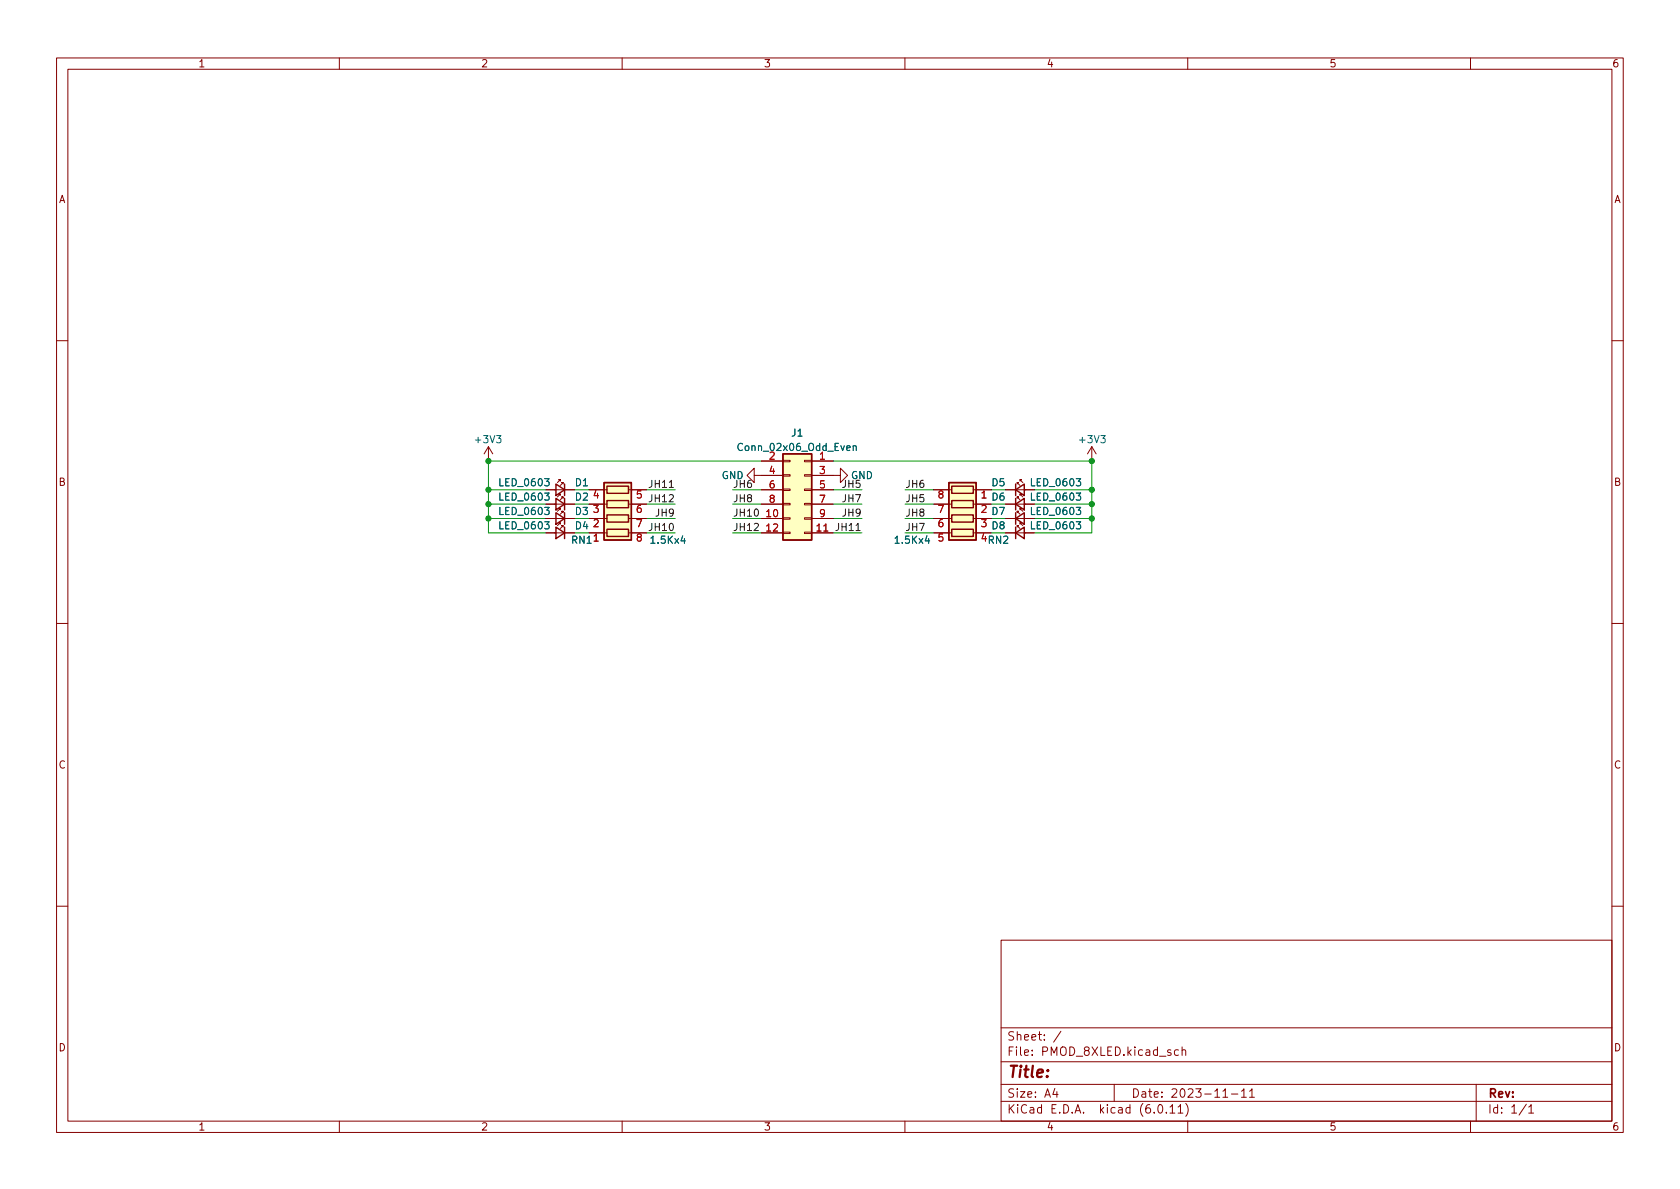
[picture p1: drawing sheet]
<svg xmlns="http://www.w3.org/2000/svg" width="297mm" height="210mm" viewBox="0 0 297 210" stroke-linecap="round" stroke-linejoin="round" font-family="sans-serif">
<g fill="none" stroke="#840000" stroke-width=".18">
<path d="M10 10.2h277v190.1h-277zM12 12.2h273v186.1h-273zM60 10.2v2M110 10.2v2M160 10.2v2M210 10.2v2M260 10.2v2M10 60.2h2M86.4 79l.7 1.3M86.4 79v2.5M86.4 79l-.8 1.3M193 79l-.7 1.3"/>
<path d="M193 79v2.5M193 79l.8 1.3M285 60.2h2M96.5 86.6h5.1M96.5 89.1h5.1M96.5 91.7h5.1M96.5 94.2h5.1M99.1 90.2v-.3h-.3h.3l-.5 .5M99.1 85.1v-.3h-.3h.3l-.5 .5M99.1 87.6v-.2h-.3h.3l-.5 .5M99.1 92.7v-.2h-.3h.3l-.5 .5M99.6 90.7v-.3h-.3h.3l-.5 .5"/>
<path d="M99.6 85.6v-.3h-.3h.3l-.5 .5M99.6 88.1v-.2h-.3h.3l-.5 .5M99.6 93.2v-.2h-.3h.3l-.5 .5M104.1 86.6h3.2M104.1 89.1h3.2M104.1 91.7h3.2M104.1 94.2h3.2M111.1 86.6h3.2M111.1 89.1h3.2M111.1 91.7h3.2M111.1 94.2h3.2M133.3 84.1v-1.3l-1.2 1.3 1.2 1.2v-1.2h5.1"/>
<path d="M134.6 86.6h3.8M134.6 89.1h3.8M134.6 91.7h3.8M134.6 94.2h3.8M134.6 81.5h3.8M138.4 94.1h1.3v.3h-1.3zM138.4 91.6h1.3v.2h-1.3zM138.4 89h1.3v.3h-1.3zM138.4 86.5h1.3v.2h-1.3zM138.4 83.9h1.3v.3h-1.3zM138.4 81.4h1.3v.3h-1.3zM142.2 94.1h1.3v.3h-1.3z"/>
<path d="M142.2 91.6h1.3v.2h-1.3zM142.2 89h1.3v.3h-1.3zM142.2 86.5h1.3v.2h-1.3zM142.2 83.9h1.3v.3h-1.3zM142.2 81.4h1.3v.3h-1.3zM143.5 84.1h5.1v-1.3l1.3 1.3-1.3 1.2v-1.2M143.5 86.6h3.8M143.5 89.1h3.8M143.5 91.7h3.8M143.5 94.2h3.8M143.5 81.5h3.8M165.1 86.6h3.2"/>
<path d="M165.1 89.1h3.2M165.1 91.7h3.2M165.1 94.2h3.2M172.1 86.6h3.2M172.1 89.1h3.2M172.1 91.7h3.2M172.1 94.2h3.2M177.8 86.6h5.1M177.8 89.1h5.1M177.8 91.7h5.1M177.8 94.2h5.1M179.8 88.1v-.2h.3h-.3l.5 .5"/>
<path d="M179.8 90.7v-.3h.3h-.3l.5 .5M179.8 93.2v-.2h.3h-.3l.5 .5M179.8 85.6v-.3h.3h-.3l.5 .5M180.3 87.6v-.2h.3h-.3l.5 .5M180.3 90.2v-.3h.3h-.3l.5 .5M180.3 92.7v-.2h.3h-.3l.5 .5M180.3 85.1v-.3h.3h-.3l.5 .5M10 110.2h2M285 110.2h2M10 160.2h2M177 166.3h108v32h-108zM285 160.2h2"/>
<path d="M60 198.3v2M110 198.3v2M160 198.3v2M177 194.8h108M177 191.8h108M177 187.8h108M177 181.8h108M182.5 186.5v.1M182.5 185.7v.1M184.6 183.8v.1M184.6 183v.1M187.6 182.4l-1.3 1.9"/>
<path d="M197 191.8v3M209 185.8l.2-.2 .4 .1v.9M209 185.1v1.5M209.6 195.1a1.72 1.72 0 0 1 0 2.3M210 198.3v2M217.7 193.5h1.2M219.5 193l.4-.5v1.5M219.5 194h.9M220.9 193l.5-.5v1.5M220.9 194h.9M260 198.3v2M261 191.8v6.5"/>
<path d="M270.3 195.8l.4-.5v1.5M270.3 196.8h.9"/>
</g>
<g fill="#ffffc2" stroke="#ffffc2" stroke-width=".18">
<path d="M167.8 85.3h4.8v10.2h-4.8z"/>
<path d="M138.4 80.3h5.1v15.2h-5.1z"/>
<path d="M106.8 85.3h4.8v10.2h-4.8z"/>
</g>
<g fill="none" stroke="#840000" stroke-width=".25">
<path d="M98.3 90.7l1.5 1-1.5 1zM98.3 85.6l1.5 1-1.5 1zM98.3 88.1l1.5 1-1.5 1.1zM98.3 93.2l1.5 1-1.5 1zM99.8 85.6v2M99.8 88.1v2.1M99.8 90.7v2M99.8 93.2v2M106.8 85.3h4.8v10.2h-4.8zM107.3 93.6h3.8v1.3h-3.8zM107.3 91.1h3.8v1.2h-3.8zM107.3 88.5h3.8v1.3h-3.8z"/>
<path d="M107.3 86h3.8v1.2h-3.8zM138.4 80.3h5.1v15.2h-5.1zM167.8 85.3h4.8v10.2h-4.8zM168.3 86h3.8v1.2h-3.8zM168.3 88.5h3.8v1.3h-3.8zM168.3 91.1h3.8v1.2h-3.8zM168.3 93.6h3.8v1.3h-3.8zM179.6 89.1l1.5-1v2.1zM179.6 91.7l1.5-1v2zM179.6 94.2l1.5-1v2zM179.6 86.6l1.5-1v2zM179.6 85.6v2"/>
<path d="M179.6 88.1v2.1M179.6 90.7v2M179.6 93.2v2"/>
</g>
<g fill="none" stroke="#a90000" stroke-width=".18">
<path d="M105 89.3h.8l-.5 .5 .4 .1v.6l-.2 .1-.5-.1M105 94.8l.4-.4v1.3M105 92l.5-.1 .3 .3-.8 1h.8M105.3 86.7l-.3 .9h.8M112.6 91.9h.9l-.6 1.3M112.9 95l-.2-.3v-.2l.2-.1 .4 .1 .1 .2-.1 .1-.5 .2-.1 .2v.4l.2 .1 .4-.1 .1-.2v-.2l-.2-.2M113.3 89.3l-.4 .1a.85 .85 0 0 0 0 1.2l.4-.1 .1-.4-.2-.3-.4 .1-.1 .2M113.3 86.8h-.6v.6l.1-.1h.5l.1 .2-.1 .5-.1 .1-.5-.1M145.7 93.9h.7M165.9 89.3h.9l-.6 1.3M166.2 87.3l-.2-.2 .1-.2 .1-.1 .4 .1 .1 .1v.2l-.6 .2-.1 .2 .1 .4 .1 .1 .4-.1 .1-.2v-.3l-.2-.2M166.6 91.9h-.4a.85 .85 0 0 0 0 1.3l.5-.2v-.4l-.2-.2h-.4l-.1 .2"/>
<path d="M166.7 94.4h-.6l-.1 .6 .2-.1 .4 .1 .1 .1v.5l-.2 .1-.5-.1M173.6 91.9h.8l-.5 .5 .4 .1v.5l-.2 .2-.5-.2M173.6 87.2l.4-.4v1.3M173.6 89.5l.5-.2 .3 .4-.8 .9h.8M173.9 94.4l-.3 .9h.8"/>
</g>
<g fill="none" stroke="#006464" stroke-width=".18">
<path d="M87.8 77h.8l-.4 .5 .3 .1v.6l-.2 .1-.5-.1M149.7 79.2l.6-.1v-.2l-.4-.1-.2 .2 .1 .6h.5M150.9 78.9l.1-.1 .3 .1 .1 .8M150.9 78.8v.9M194.6 77h.8l-.4 .5 .4 .1v.6l-.2 .1-.6-.1M96.3 89.7h.8l-.4 .5 .3 .1v.6l-.1 .1-.6-.1M96.3 84.6h.8l-.4 .5 .3 .1v.6l-.1 .1-.6-.1M96.3 87.2h.8l-.4 .5 .3 .1v.5l-.1 .2-.6-.2M96.3 92.3h.8l-.4 .4 .3 .2v.5l-.1 .1-.6-.1M120.7 94.7l-.3 .9h.8M121 95.2v.9M163.9 94.7l-.3 .9h.8"/>
<path d="M164.2 95.2v.9M190.3 87.2h.8l-.4 .5 .3 .1v.5l-.2 .2-.5-.2M190.3 89.7h.8l-.4 .5 .3 .1v.6l-.2 .1-.5-.1M190.3 92.3h.8l-.4 .4 .3 .2v.5l-.2 .1-.5-.1M190.3 84.6h.8l-.4 .5 .3 .1v.6l-.2 .1-.5-.1"/>
</g>
<path d="M118.3 86.2h.8M151.4 93.8h.7" fill="none" stroke="#0f0f0f" stroke-width=".18"/>
<g fill="none" stroke="#009600" stroke-width=".18">
<path d="M86.4 91.7h10.1M86.4 86.6h10.1M86.4 89.1h10.1M101.6 86.6h2.5M114.3 91.7h5.1M114.3 94.2h5.1M114.3 86.6h5.1M114.3 89.1h5.1M129.5 91.7h5.1M129.5 94.2h5.1M129.5 86.6h5.1M129.5 89.1h5.1"/>
<path d="M134.6 81.5h-48.2v12.7h10.1M147.3 91.7h5.1M147.3 94.2h5.1M147.3 81.5h45.7v12.7h-10.1M147.3 86.6h5.1M147.3 89.1h5.1M160 91.7h5.1M160 94.2h5.1M160 86.6h5.1M160 89.1h5.1M182.9 91.7h10.1M182.9 86.6h10.1"/>
<path d="M182.9 89.1h10.1"/>
</g>
<g fill="#009600" stroke="#009600" stroke-width=".18">
<circle cx="193" cy="81.5" r=".46"/>
<circle cx="193" cy="86.6" r=".46"/>
<circle cx="193" cy="89.1" r=".46"/>
<circle cx="193" cy="91.7" r=".46"/>
<circle cx="86.4" cy="81.5" r=".46"/>
<circle cx="86.4" cy="86.6" r=".46"/>
<circle cx="86.4" cy="91.7" r=".46"/>
<circle cx="86.4" cy="89.1" r=".46"/>
</g>
<text font-size="2.8" fill="#840000" x="178" y="191.2">Title:</text>
<g font-size="2.1" fill="#840000">
<text x="178" y="184.5">Sheet:</text>
<text x="178" y="187.2">File:</text>
<text x="184.4" y="187.2">PMOD_8XLED.kicad_sch</text>
<text x="178" y="197.4">KiCad</text>
<text x="178" y="194.6">Size:</text>
<text x="184.7" y="194.6">A4</text>
<text x="185.7" y="197.4">E.D.A.</text>
<text x="194.6" y="197.4">kicad</text>
<text x="200" y="194.6">Date:</text>
<text x="201.8" y="197.4">(6.0.11)</text>
<text x="207" y="194.6">2023-11-11</text>
<text x="263" y="194.6">Rev:</text>
<text x="263" y="197.4">Id:</text>
<text x="267.1" y="197.4">1/1</text>
</g>
<g font-size="1.8" fill="#840000">
<text x="35" y="12.3">1</text>
<text x="85" y="12.3">2</text>
<text x="135" y="12.3">3</text>
<text x="185" y="12.3">4</text>
<text x="235" y="12.3">5</text>
<text x="285" y="12.3">6</text>
<text x="10.4" y="36.3">A</text>
<text x="285.4" y="36.3">A</text>
<text x="10.3" y="86.3">B</text>
<text x="285.3" y="86.3">B</text>
<text x="10.3" y="136.3">C</text>
<text x="285.3" y="136.3">C</text>
<text x="10.3" y="186.3">D</text>
<text x="285.3" y="186.3">D</text>
<text x="35" y="200.3">1</text>
<text x="85" y="200.3">2</text>
<text x="135" y="200.3">3</text>
<text x="185" y="200.3">4</text>
<text x="235" y="200.3">5</text>
<text x="285" y="200.3">6</text>
</g>
<g font-size="1.8" fill="#006464">
<text x="139.8" y="77.6">J1</text>
<text x="83.7" y="78.7">+3V3</text>
<text x="130.2" y="80.1">Conn_02x06_Odd_Even</text>
<text x="190.5" y="78.7">+3V3</text>
<text x="88" y="86.4">LED_0603</text>
<text x="88" y="88.9">LED_0603</text>
<text x="101.6" y="86.4">D1</text>
<text x="101.6" y="88.9">D2</text>
<text x="127.5" y="85.1">GND</text>
<text x="150.4" y="85.1">GND</text>
<text x="173.3" y="88.9">1 D6</text>
<text x="175.2" y="86.4">D5</text>
<text x="182" y="88.9">LED_0603</text>
<text x="182" y="86.4">LED_0603</text>
<text x="88" y="91.4">LED_0603</text>
<text x="88" y="94">LED_0603</text>
<text x="101.6" y="91.4">D3</text>
<text x="101.6" y="94">D4</text>
<text x="173.3" y="91.4">2 D7</text>
<text x="173.3" y="94">3 D8</text>
<text x="182" y="91.4">LED_0603</text>
<text x="182" y="94">LED_0603</text>
<text x="100.9" y="96.5">RN1</text>
<text x="114.8" y="96.5">1.5Kx4</text>
<text x="157.9" y="96.5">1.5Kx4</text>
</g>
<g font-size="1.8" fill="#a90000">
<text x="135.8" y="81.3">2</text>
<text x="135.8" y="83.8">4</text>
<text x="144.7" y="81.3">1</text>
<text x="144.7" y="83.8">3</text>
<text x="104.7" y="88.9">4</text>
<text x="135.8" y="86.4">6</text>
<text x="135.8" y="88.9">8</text>
<text x="144.7" y="86.4">5</text>
<text x="144.7" y="88.9">7</text>
<text x="135.2" y="91.4">10</text>
<text x="135.2" y="94">12</text>
<text x="144.1" y="94">11</text>
<text x="144.7" y="91.4">9</text>
<text x="104.7" y="96.5">1</text>
<text x="173.3" y="96.5">4RN2</text>
</g>
<g font-size="1.8" fill="#0f0f0f">
<text x="112.3" y="88.9">5 JH12</text>
<text x="114.5" y="86.3">JH11</text>
<text x="129.5" y="86.3">JH6</text>
<text x="129.5" y="88.8">JH8</text>
<text x="148.7" y="86.3">JH5</text>
<text x="148.7" y="88.8">JH7</text>
<text x="160" y="88.8">JH5</text>
<text x="160" y="86.3">JH6</text>
<text x="112.3" y="94">7 JH10</text>
<text x="115.7" y="91.3">JH9</text>
<text x="129.5" y="91.3">JH10</text>
<text x="129.5" y="93.9">JH12</text>
<text x="147.5" y="93.9">JH11</text>
<text x="148.7" y="91.3">JH9</text>
<text x="160" y="91.3">JH8</text>
<text x="160" y="93.9">JH7</text>
</g>
</svg>
